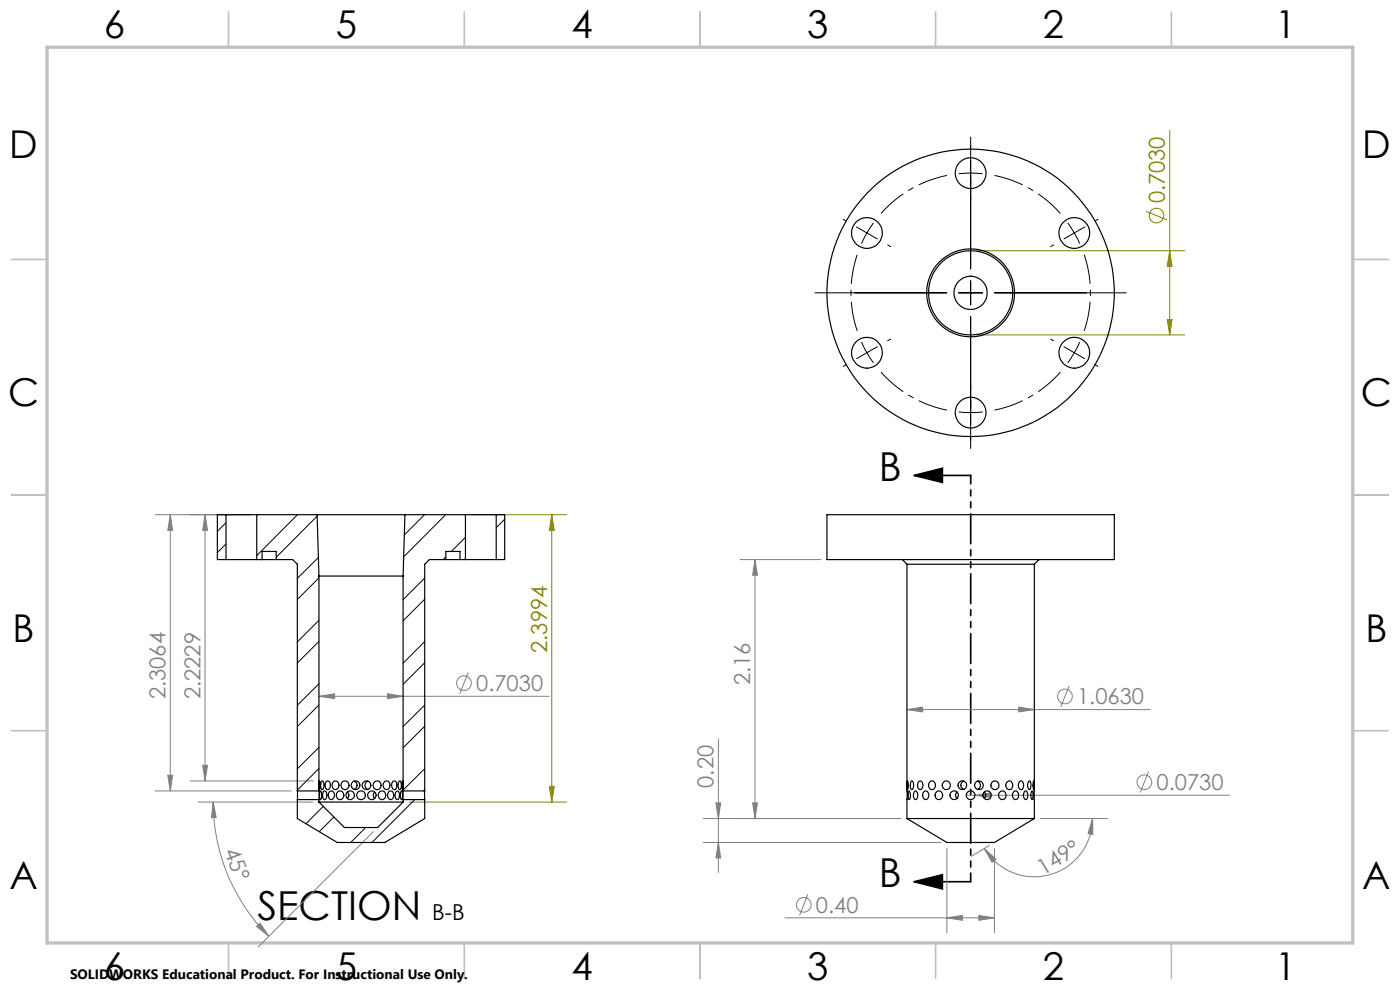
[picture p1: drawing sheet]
<svg xmlns="http://www.w3.org/2000/svg" width="297mm" height="210mm" viewBox="0 0 297 210" stroke-linecap="round" stroke-linejoin="round" font-family="sans-serif">
<g fill="none" stroke="#808080" stroke-width=".21">
<path d="M32.9 109.2h20.3M36.1 109.2v58.6M36.1 109.2l.5 3.3h-1zM43.5 109.2l.5 3.3h-1zM43.5 109.2v56.5M157 118.7h17.2M160.2 118.7v54.9M160.2 118.7l.5 3.3h-1zM67.7 147.7l3.3-.5v1zM67.7 147.7h48.8M82.2 147.2l3.3 .5-3.3 .5zM99.3 142.7l-1.8 4.4"/>
<path d="M152.4 156.8v28.3M192.4 150.5l3.3-.5v1zM192.4 150.5h51.6M216.1 150l3.3 .5-3.3 .5zM226.8 145.5l-1.8 4.5M32.9 167.8h28.9M35.6 164.5h1l-.5 3.3zM40.3 165.7h26.2M42.1 170.1h24.3M43 162.3h1l-.5 3.4zM45.2 170.1l.7 3.3-1 .1zM45.2 170.1a40.1 40.1 0 0 0 11.8 28.5"/>
<path d="M79.2 176.4l-24.4 24.5M149.2 173.6h41.9M149.2 178.7h50.4M151.9 170.3h1l-.5 3.3zM152.4 178.7l.5 3.3h-1zM159.7 170.3h1l-.5 3.3zM200.9 180v17.9M205 168.7h55.8M206.8 168.7l3.3-.5v1zM208.8 180l2.5 2.3-.8 .6zM209.9 179.3l-3.8 2.3M211 180v17.9"/>
<path d="M220.7 173.6h14.3M231.8 173.6v3.4l-1-.2zM231.8 173.6a12.4 12.4 0 0 1-9.1 12 12.4 12.4 0 0 1-13.9-5.6M243.7 163.7l-1.8 4.4M54.4 196.5l.8-.6 1.8 2.7zM166.5 194.7h44.5M171.4 189.7l-1.8 4.5M200.9 194.7l3.3-.5v1zM207.6 194.2l3.4 .5-3.4 .5z"/>
<circle cx="98.4" cy="144.9" r="1.55"/>
<circle cx="225.9" cy="147.7" r="1.55"/>
<circle cx="242.8" cy="165.9" r="1.56"/>
<circle cx="170.5" cy="191.9" r="1.55"/>
</g>
<g fill="none" stroke="#808000" stroke-width=".21">
<path d="M248.1 27.6v43.4M207.2 53.2h44.1M243.1 44.8l4.5 1.8M248.1 53.2l.5 3.3h-1zM207.2 71h44.1M247.6 67.8h1l-.5 3.2zM100 109.2h20.2M117.1 109.2l.5 3.3h-1zM117.1 109.2v60.9M86.8 170.1h33.4M116.6 166.8h1l-.5 3.3z"/>
<circle cx="245.3" cy="45.7" r="1.55"/>
</g>
<path d="M200.9 37.2a25.4 25.4 0 0 0-14 8.1M181.8 54a25.4 25.4 0 0 0 0 16.2M225 45.3a25.4 25.4 0 0 0-14-8.1M186.9 78.9a25.4 25.4 0 0 0 14 8.1M230 70.2a25.4 25.4 0 0 0 0-16.2M211 87a25.4 25.4 0 0 0 14-8.1" fill="none" stroke="#000" stroke-width=".21" stroke-dasharray="15.2 1.3 1.3 1.3" stroke-dashoffset="8.9" stroke-linecap="butt"/>
<g fill="none" stroke="#000" stroke-width=".21">
<path d="M203.4 36.9l1.9-.2 3.2 .2M205.9 29.1v27.9M178.9 46.5l.6 .4M181.7 48.1l2.2 1.3M183.9 49.4l-1.2 2.3M183.9 49.4l2.2 1.3M185.3 47.3l-1.4 2.1M188.3 52l.6 .3M205.9 59.6v5.1M223.5 52l-.6 .3M226.5 47.3l1.4 2.1M227.9 49.4l1.2 2.3"/>
<path d="M227.9 49.4l-2.2 1.3M230.1 48.1l-2.2 1.3M232.9 46.5l-.6 .4M172.9 62.1h27.9M179.5 77.4l-.6 .3M182.7 72.6l1.2 2.2M183.9 74.8l1.4 2.2M183.9 74.8l-2.2 1.3M186.1 73.5l-2.2 1.3M188.9 71.9l-.6 .4M203.4 62.1h5.1M205.9 67.2v27.9"/>
<path d="M211 62.1h27.9M222.9 71.9l.6 .4M225.7 73.5l2.2 1.3M227.9 74.8l-1.4 2.2M227.9 74.8l2.2 1.3M229.1 72.6l-1.2 2.2M232.3 77.4l.6 .3M203.4 87.4h5.1"/>
</g>
<path d="M193.9 100.9l6-1.6v3zM193.9 100.9h12M193.9 187l6-1.4v3zM193.9 187h12" fill="none" stroke="#000" stroke-width=".35"/>
<path d="M205.9 100.8v86.2" fill="none" stroke="#000" stroke-width=".35" stroke-dasharray="6.3 1.3 1.3 1.3 1.3 1.3" stroke-dashoffset="4.5"/>
<g fill="none" stroke="#c0c0c0" stroke-width=".35">
<path d="M48.5 2.5v7.5M98.5 2.5v7.5M148.5 2.5v7.5M198.5 2.5v7.5M248.5 2.5v7.5M2.5 55h7.5M287 55h7.5M2.5 105h7.5M287 105h7.5M2.5 155h7.5M287 155h7.5M48.5 200v7.5"/>
<path d="M98.5 200v7.5M148.5 200v7.5M198.5 200v7.5M248.5 200v7.5"/>
</g>
<path d="M10 10h277v190h-277z" fill="none" stroke="#c0c0c0" stroke-width=".7"/>
<path d="M193.9 100.9l6-1.6v3zM193.9 187l6-1.4v3z" fill="#000"/>
<g fill="#808000">
<path d="M116.6 166.8h1l-.5 3.3zM117.1 109.2l.5 3.3h-1z"/>
<path d="M248.1 53.2l.5 3.3h-1zM247.6 67.8h1l-.5 3.2z"/>
</g>
<g fill="#808080">
<path d="M206.8 168.7l3.3-.5v1z"/>
<path d="M82.2 147.2l3.3 .5-3.3 .5zM67.7 147.7l3.3-.5v1z"/>
<path d="M192.4 150.5l3.3-.5v1zM216.1 150l3.3 .5-3.3 .5zM200.9 194.7l3.3-.5v1zM207.6 194.2l3.4 .5-3.4 .5z"/>
<path d="M208.8 180l2.5 2.3-.8 .6zM231.8 173.6v3.4l-1-.2z"/>
<path d="M159.7 170.3h1l-.5 3.3zM160.2 118.7l.5 3.3h-1zM152.4 178.7l.5 3.3h-1zM151.9 170.3h1l-.5 3.3zM35.6 164.5h1l-.5 3.3zM36.1 109.2l.5 3.3h-1zM43 162.3h1l-.5 3.4zM43.5 109.2l.5 3.3h-1z"/>
<path d="M45.2 170.1l.7 3.3-1 .1zM54.4 196.5l.8-.6 1.8 2.7z"/>
</g>
<g fill="none" stroke="#000" stroke-width=".25">
<path d="M47.9 109.2h6.6M47.9 118.7h6.6M47.9 109.2h-1.8v9.5h1.8M47.9 109.2v9.5M54.5 109.2h12.8M54.5 118.7h1.1M54.5 109.2v9.5M55.6 118.7h3M55.6 118.7v-1.7h3v1.7M58.6 118.7h3.5l1 1v48.1M67.3 109.2h18.6M67.3 109.2l.4 13"/>
<path d="M85.9 109.2h12.8M85.9 109.2l-.4 13M94.6 118.7h3M94.6 118.7h-3.5l-1 1v48.1M94.6 118.7v-1.7h3v1.7M97.6 118.7h1.1M98.7 109.2h6.6M98.7 118.7h6.6M98.7 109.2v9.5M105.3 109.2v9.5M105.3 109.2h1.8v9.5h-1.8M175.4 109.2h61v9.5h-61z"/>
<path d="M191.4 118.7l1 1M192.4 119.7h27M192.4 119.7v53.9M219.4 119.7v53.9M220.4 118.7l-1 1M67.7 122.2h17.8M67.7 122.2v45.6M85.5 122.2v45.6M63.1 167.8v1.8M63.1 169.6h4.6M63.1 167.8h4.6M63.1 169.6v4l8.4 5.1h10.1l8.5-5.1v-4"/>
<path d="M67.7 170.1h17.8M67.7 167.8v1.8M67.7 169.6v.5M67.7 170.1l5.4 5.4h7l5.4-5.4M67.7 165.7l.2 .6-.1 1.2zM67.9 167.8h.1a1.55 1.55 0 0 1-.1 1.8l-.1-.8zM68.2 165.7h.1a1.17 1.17 0 0 1 0 1.8 1.73 1.73 0 0 1-.1-1.8zM68.6 167.9l.1-.1a.95 .95 0 0 1 .7 .7 .95 .95 0 0 1-.3 1l-.3 .1-.3-.2-.1-.9zM69.3 165.7a.92 .92 0 0 1 .9 .6 .92 .92 0 0 1-.4 1l-.2 .2a1.04 1.04 0 0 1-.3-1.8zM69.9 167.9a.75 .75 0 0 1 .9 .2 .75 .75 0 0 1 .1 .9 .63 .63 0 0 1-.7 .6 .63 .63 0 0 1-.5-.8zM70.7 165.8a.89 .89 0 0 1 1.2 .5 .89 .89 0 0 1-.6 1.2 .97 .97 0 0 1-.8-.6 .97 .97 0 0 1 .2-1.1zM71.6 167.9a.86 .86 0 0 1 1.4 .8 .86 .86 0 0 1-1.4 .7 1.12 1.12 0 0 1 0-1.5z"/>
<path d="M72.6 165.8a.9 .9 0 0 1 1.2 .2 .9 .9 0 0 1 0 1.2 .9 .9 0 0 1-1.2 0 1.12 1.12 0 0 1 0-1.4zM73.7 168l.1 .1a.86 .86 0 0 1-.1 1.3M75.1 165.7a.94 .94 0 0 1 .6 .9 .94 .94 0 0 1-.6 .9M78.1 165.7a.94 .94 0 0 0-.7 .9 .94 .94 0 0 0 .6 .9M79.5 168l-.1 .1a.92 .92 0 0 0 .1 1.3M80.5 167.9a.87 .87 0 0 1 1.3 .7 .87 .87 0 0 1-1.1 .9 .98 .98 0 0 1-.2-1.6zM81.6 165.8a.79 .79 0 0 1 1 .1 .79 .79 0 0 1 .1 1 .71 .71 0 0 1-.8 .6 .71 .71 0 0 1-.6-.8zM82.5 167.9a.66 .66 0 0 1 .8 0 .66 .66 0 0 1 .2 .8 .68 .68 0 0 1-.5 .9 .68 .68 0 0 1-.8-.8zM83.3 165.8a.44 .44 0 0 1 .7 0 1.07 1.07 0 0 1-.4 1.7 1.14 1.14 0 0 1-.3-1.7zM84 167.9l.3-.1a1.17 1.17 0 0 1 0 1.8 1.14 1.14 0 0 1-.3-1.7zM84.7 165.7h.1a1.42 1.42 0 0 1 0 1.8 1.48 1.48 0 0 1-.1-1.8zM85.1 167.8l.2 .1a2.11 2.11 0 0 1-.1 1.7 1.73 1.73 0 0 1-.1-1.8z"/>
<path d="M85.4 165.7v1.8a2.58 2.58 0 0 1 0-1.8zM85.5 167.8v1.8M85.5 169.6h4.6M85.5 167.8h4.6M85.5 169.6v.5M90.1 167.8v1.8M192.4 173.6h27M192.4 173.6l8.5 5.1h10.1l8.4-5.1M192.5 165.7l.2 .8-.2 1zM192.8 167.8a1.53 1.53 0 0 1 .1 1.8 2.12 2.12 0 0 1-.1-1.8zM193.4 165.7h.1a1.31 1.31 0 0 1-.1 1.8 1.54 1.54 0 0 1 0-1.8zM194 167.9l.1-.1a1.05 1.05 0 0 1 .1 1.8 1.25 1.25 0 0 1-.2-1.7z"/>
<path d="M194.9 165.8l.2-.1a.97 .97 0 0 1 .7 .8 .97 .97 0 0 1-.6 1 1.11 1.11 0 0 1-.3-1.7zM196 167.9a.79 .79 0 0 1 1 .3 .79 .79 0 0 1-.1 1 .65 .65 0 0 1-.8 .3 .65 .65 0 0 1-.4-.8zM197.3 165.8a.83 .83 0 0 1 1 .2 .83 .83 0 0 1 0 1.1 .72 .72 0 0 1-.9 .3 .72 .72 0 0 1-.4-.8zM198.5 168.1a.84 .84 0 0 1 1.3 0 .84 .84 0 0 1-.1 1.2 .84 .84 0 0 1-1.2-.1l-.1-.5zM203 168a.87 .87 0 0 0 0 1.4M204.4 165.7a.94 .94 0 0 0-.6 .9 .94 .94 0 0 0 .7 .9M207.4 165.7a.94 .94 0 0 1 .6 .9 .94 .94 0 0 1-.6 .9M208.8 168a.92 .92 0 0 1 0 1.4M212.2 167.9a.88 .88 0 0 1 1.2 .6 .88 .88 0 0 1-.7 1.1 .95 .95 0 0 1-.8-.7 .95 .95 0 0 1 .3-1zM213.5 166a.7 .7 0 0 1 .9-.3 .7 .7 0 0 1 .4 .8 .79 .79 0 0 1-.8 1 .79 .79 0 0 1-.6-1.2zM215.1 167.9a.81 .81 0 0 1 .9 .3 .81 .81 0 0 1 0 1 .67 .67 0 0 1-.9 .3 .67 .67 0 0 1-.3-.8zM216.3 165.8a.39 .39 0 0 1 .7 .1l.1 .9a.58 .58 0 0 1-.7 .7l-.4-.7 .1-.8z"/>
<path d="M217.3 167.9l.4-.1a1.2 1.2 0 0 1-.1 1.8 1.21 1.21 0 0 1-.3-1.7zM218.3 165.7h.1a1.48 1.48 0 0 1 0 1.8 1.41 1.41 0 0 1-.1-1.8zM218.9 167.8a1.92 1.92 0 0 1 0 1.8 1.84 1.84 0 0 1 0-1.8zM219.3 165.7l.1 .5-.1 1.3-.2-.7z"/>
<circle cx="205.9" cy="36.7" r="3.3"/>
<circle cx="183.9" cy="49.4" r="3.3"/>
<circle cx="227.9" cy="49.4" r="3.3"/>
<circle cx="183.9" cy="74.8" r="3.3"/>
<circle cx="205.9" cy="62.1" r="3.5"/>
<circle cx="205.9" cy="62.1" r="8.9"/>
<circle cx="205.9" cy="62.1" r="30.5"/>
<circle cx="205.9" cy="62.1" r="9.3"/>
<circle cx="227.9" cy="74.8" r="3.3"/>
<circle cx="205.9" cy="87.5" r="3.3"/>
<circle cx="74.3" cy="168.7" r=".91"/>
<circle cx="75.4" cy="166.6" r=".93"/>
<circle cx="76.6" cy="168.7" r=".93"/>
<circle cx="77.7" cy="166.6" r=".93"/>
<circle cx="78.9" cy="168.7" r=".92"/>
<circle cx="80" cy="166.6" r=".9"/>
<circle cx="200.8" cy="166.6" r=".9"/>
<circle cx="202.5" cy="168.7" r=".91"/>
<circle cx="204.2" cy="166.6" r=".93"/>
<circle cx="205.9" cy="168.7" r=".93"/>
<circle cx="207.7" cy="166.6" r=".93"/>
<circle cx="209.4" cy="168.7" r=".93"/>
<circle cx="211.1" cy="166.6" r=".9"/>
</g>
<g fill="none" stroke="#000" stroke-width=".21">
<path d="M47.9 110.9l-1.8 1.8M47.9 115.4l-1.8 1.8M63.1 109.2l-8.6 8.7M67.3 109.5l-8.7 8.7M67.6 118.2l-4.5 4.5M90.1 109.2l-4.3 4.2M94.5 109.2l-8.8 8.9M94.6 118.1l-.6 .6M98.7 114l-3 3M98.7 118.5l-.2 .2M107.1 110.1l-1.8 1.9M67.7 131.6l-4.6 4.6"/>
<path d="M67.7 122.6l-4.6 4.6M67.7 136.1l-4.6 4.5M90.1 127.1l-4.6 4.6M90.1 122.6l-4.6 4.6M90.1 136.1l-4.6 4.6M67.7 145.1l-4.6 4.5M67.7 158.5l-4.6 4.6M67.7 149.5l-4.6 4.6M90.1 154l-4.6 4.6M90.1 140.6l-4.6 4.6M90.1 149.6l-4.6 4.5M67.7 163l-4.6 4.6"/>
<path d="M68.6 171.1l-3.7 3.6M70.8 173.3l-3.1 3.1M77.6 175.5l-3.2 3.2M88 169.6l-9.1 9.1M90.1 163l-4.6 4.6M90.1 167.5l-.2 .3"/>
</g>
<g font-size="8.5">
<text x="186.5" y="102">B</text>
<text x="186.5" y="188.3">B</text>
<text x="54.6" y="195.2">SECTION</text>
</g>
<g font-size="8.1">
<text x="22" y="8">6</text>
<text x="71.2" y="8">5</text>
<text x="121.2" y="8">4</text>
<text x="171.3" y="8">3</text>
<text x="221.3" y="8">2</text>
<text x="270.5" y="8">1</text>
<text x="2" y="33.6">D</text>
<text x="289" y="33.6">D</text>
<text x="1.7" y="86.1">C</text>
<text x="288.7" y="86.1">C</text>
<text x="2.7" y="136.1">B</text>
<text x="289.7" y="136.1">B</text>
<text x="2" y="188.6">A</text>
<text x="289" y="188.6">A</text>
<text x="22" y="208">6</text>
<text x="71.2" y="208">5</text>
<text x="121.2" y="208">4</text>
<text x="171.3" y="208">3</text>
<text x="221.3" y="208">2</text>
<text x="270.5" y="208">1</text>
</g>
<g font-size="4.7" fill="#808000">
<text x="247.1" y="43.1" transform="rotate(-90 247.1 43.1)">0.7030</text>
<text x="116.1" y="138.5" transform="rotate(-90 116.1 138.5)">2.3994</text>
</g>
<g font-size="4.7" fill="#808080">
<text x="35.1" y="148.3" transform="rotate(-90 35.1 148.3)">2.3064</text>
<text x="42.5" y="148.3" transform="rotate(-90 42.5 148.3)">2.2229</text>
<text x="101" y="146.6">0.7030</text>
<text x="159.2" y="145.3" transform="rotate(-90 159.2 145.3)">2.16</text>
<text x="228.5" y="149.4">1.0630</text>
<text x="151.4" y="167.1" transform="rotate(-90 151.4 167.1)">0.20</text>
<text x="245.4" y="167.6">0.0730</text>
<text x="47.5" y="180.5" transform="rotate(70 47.5 180.5)">45°</text>
<text x="221.3" y="185.8" transform="rotate(-32 221.3 185.8)">149°</text>
<text x="173.1" y="193.6">0.40</text>
</g>
<text font-size="4.7" x="91.7" y="195.2">B-B</text>
<text font-size="2.9" x="14.9" y="207.6">SOLIDWORKS Educational Product. For Instructional Use Only.</text>
</svg>
